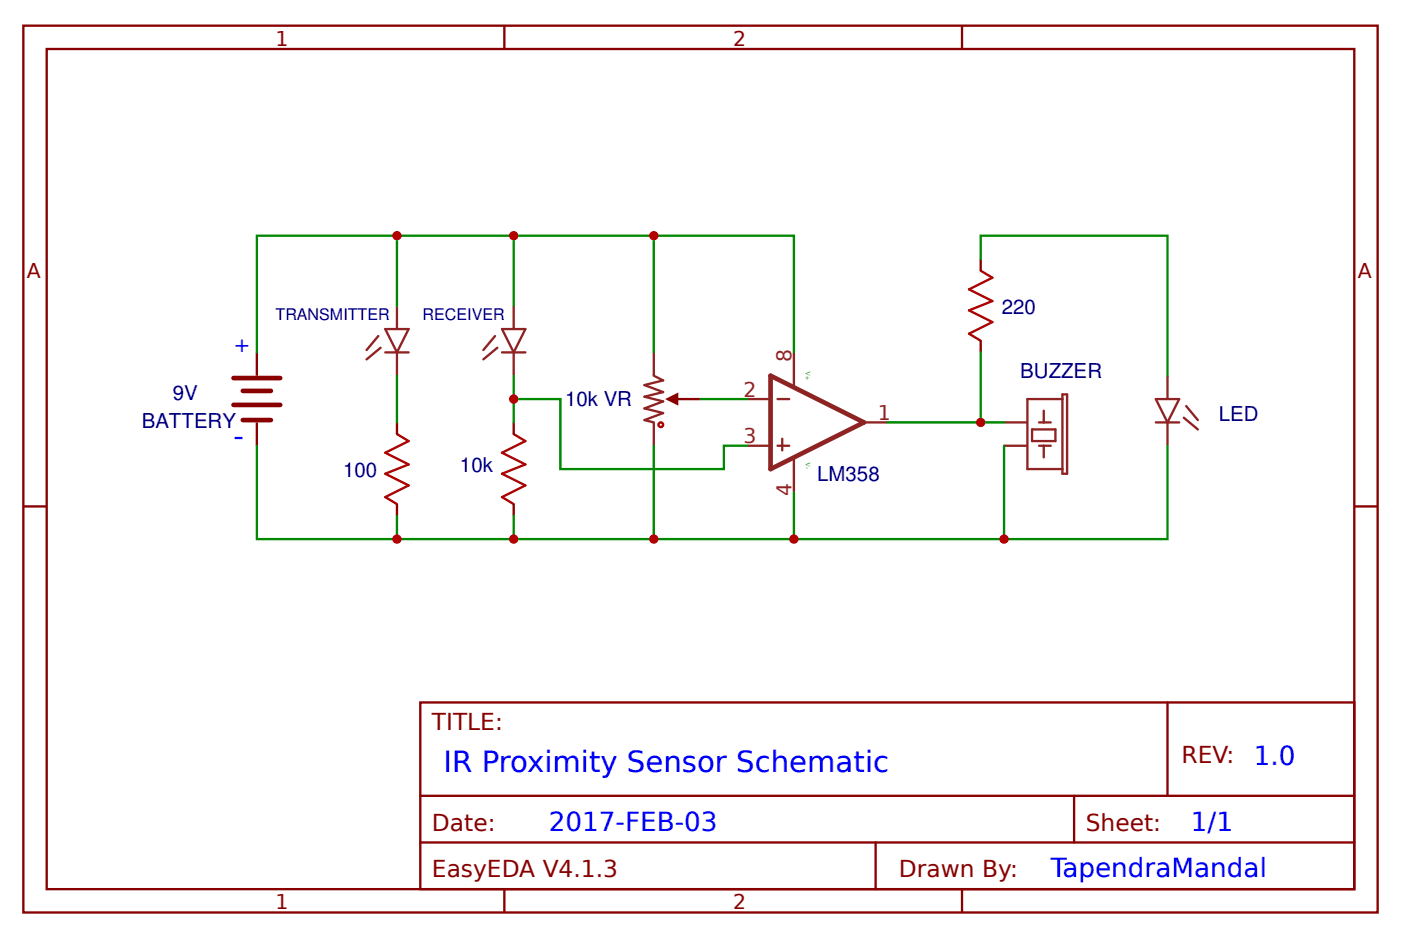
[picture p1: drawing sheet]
<svg xmlns="http://www.w3.org/2000/svg" width="160mm" height="107mm" viewBox="0 0 160 107" stroke-linecap="round" stroke-linejoin="round" font-family="sans-serif">
<g fill="none" stroke="#800" stroke-width=".27">
<path d="M2.7 2.9h154.7v101.4h-154.7zM5.3 5.6h149.4v96h-149.4zM57.6 2.9v2.7M109.9 2.9v2.7M112 29.6v1.3M112 38.9v1.4M2.7 57.9h2.6M154.7 57.9h2.7M48 80.3h106.7v21.3h-106.7zM48 90.9h106.7M48 96.3h106.7M100 96.3v5.3"/>
<path d="M122.7 90.9v5.4M133.3 80.3v10.6M57.6 101.6v2.7M109.9 101.6v2.7"/>
</g>
<g fill="none" stroke="#8d2323" stroke-width=".27">
<path d="M85.3 50.9h2.7M85.3 45.6h2.7M88.8 50.9h1.3M88.8 45.6h1.3M89.3 50.1v1.4M90.7 40.3v4M90.7 52.3v4M98.7 48.3h2.6M114.7 50.9h2.6M114.7 48.3h2.6M117.9 49.1h2.6v1.3h-2.6zM118.7 50.9h1.3"/>
<path d="M118.7 48.3h1.3M119.2 46.9v1.4M119.2 50.9v1.4M121.3 45.6h-4v8h4M121.3 45.1h.6v9h-.6zM132 45.6h2.7l-1.4 2.7zM132 48.3h2.7M133.3 42.9v2.7M133.3 48.3v2.6M135.2 47.7l1.6 1.4M135.5 46.4l1.3 1.6"/>
</g>
<path d="M88 42.9l10.7 5.4-10.7 5.3z" fill="none" stroke="#8d2323" stroke-width=".53"/>
<path d="M112 30.9l1.3 .8-2.6 1.4 2.6 1.3-2.6 1.1 2.6 1.3-2.6 1.3 1.3 .8" fill="none" stroke="#a00000" stroke-width=".27"/>
<path d="M101.3 48.3h13.4M112 40.3v8" fill="none" stroke="#080" stroke-width=".27"/>
<circle cx="112" cy="48.3" r=".53" fill="#c00"/>
<path d="M112 29.6v-2.7h21.3v16M114.7 50.9v10.7M133.3 50.9v10.7h-42.6v-5.3" fill="none" stroke="#080" stroke-width=".27"/>
<circle cx="114.7" cy="61.6" r=".53" fill="#c00"/>
<g fill="none" stroke="#8d2323" stroke-width=".27">
<path d="M43.2 38.4l-1.3 1.6M43.5 39.7l-1.6 1.4M44 37.6h2.7l-1.4 2.7zM45.3 34.9v2.7M56.5 38.4l-1.3 1.6M56.8 39.7l-1.6 1.4M57.3 37.6h2.7l-1.3 2.7zM58.7 34.9v2.7M44 40.3h2.7M45.3 40.3v2.6M57.3 40.3h2.7M58.7 40.3v2.6"/>
<path d="M74.7 40.3v2.6l1 .6-2.1 .5 2.1 .8-2.1 .5 2.1 .6-2.1 .8 2.1 .5-2.1 .8 1.1 .3v2.6M76.3 45.6h1"/>
</g>
<path d="M76.3 45.6l1-.5v1z" fill="#800" stroke="#800" stroke-width=".27"/>
<g fill="none" stroke="#a00000" stroke-width=".27">
<path d="M45.3 49.6l1.4 .8-2.7 1.3 2.7 1.4-2.7 1 2.7 1.4-2.7 1.3 1.3 .8M58.7 49.6l1.3 .8-2.7 1.3 2.7 1.4-2.7 1 2.7 1.4-2.7 1.3 1.4 .8"/>
<circle cx="75.5" cy="48.5" r=".27"/>
</g>
<path d="M29.3 40.3v2.6M29.3 48.3v2.6M45.3 48.3v1.3M45.3 57.6v1.3M58.7 48.3v1.3M58.7 57.6v1.3M77.3 45.6h2.7" fill="none" stroke="#800" stroke-width=".27"/>
<path d="M29.3 50.9v10.7h61.4M45.3 42.9v5.4M58.7 42.9v5.4" fill="none" stroke="#080" stroke-width=".27"/>
<path d="M26.7 46.3h5.3M26.7 43.2h5.3M27.7 44.7h3.2M27.7 48h3.2" fill="none" stroke="#800" stroke-width=".53"/>
<circle cx="90.7" cy="61.6" r=".53" fill="#c00"/>
<path d="M58.7 58.9v2.7" fill="none" stroke="#080" stroke-width=".27"/>
<circle cx="58.7" cy="61.6" r=".53" fill="#c00"/>
<path d="M45.3 58.9v2.7" fill="none" stroke="#080" stroke-width=".27"/>
<circle cx="45.3" cy="61.6" r=".53" fill="#c00"/>
<path d="M74.7 26.9v13.4M29.3 40.3v-13.4h61.4v13.4" fill="none" stroke="#080" stroke-width=".27"/>
<circle cx="74.7" cy="26.9" r=".53" fill="#c00"/>
<path d="M58.7 26.9v8" fill="none" stroke="#080" stroke-width=".27"/>
<circle cx="58.7" cy="26.9" r=".53" fill="#c00"/>
<path d="M45.3 26.9v8" fill="none" stroke="#080" stroke-width=".27"/>
<circle cx="45.3" cy="26.9" r=".53" fill="#c00"/>
<path d="M74.7 50.9v10.7" fill="none" stroke="#080" stroke-width=".27"/>
<circle cx="74.7" cy="61.6" r=".53" fill="#c00"/>
<path d="M58.7 45.6h5.3v8h18.7v-2.7h2.6" fill="none" stroke="#080" stroke-width=".27"/>
<circle cx="58.7" cy="45.6" r=".53" fill="#c00"/>
<path d="M80 45.6h5.3" fill="none" stroke="#080" stroke-width=".27"/>
<g font-size="3.3" fill="#00f">
<text x="26.7" y="50.9">-</text>
<text x="50.7" y="88.3">IR Proximity Sensor Schematic</text>
</g>
<g font-size="3" fill="#00f">
<text x="143.2" y="87.5">1.0</text>
<text x="62.7" y="94.9">2017-FEB-03</text>
<text x="136" y="94.9">1/1</text>
<text x="120" y="100.3">TapendraMandal</text>
</g>
<g font-size="2.7" fill="#800">
<text x="49.3" y="83.5">TITLE:</text>
<text x="135" y="87.2">REV:</text>
<text x="49.3" y="94.9">Date:</text>
<text x="124" y="94.9">Sheet:</text>
<text x="49.3" y="100.3">EasyEDA V4.1.3</text>
<text x="102.7" y="100.3">Drawn By:</text>
</g>
<g font-size="2.3" fill="#800">
<text x="31.5" y="5.2">1</text>
<text x="83.7" y="5.2">2</text>
<text x="3.1" y="31.7">A</text>
<text x="155.1" y="31.7">A</text>
<text x="31.5" y="103.9">1</text>
<text x="83.7" y="103.9">2</text>
</g>
<g font-size="2.3" fill="#000080">
<text x="114.4" y="35.8">220</text>
<text x="19.7" y="45.7">9V</text>
<text x="64.5" y="46.4">10k VR</text>
<text x="116.5" y="43.2">BUZZER</text>
<text x="16.2" y="48.9">BATTERY</text>
<text x="52.5" y="54">10k</text>
<text x="139.2" y="48.1">LED</text>
<text x="39.2" y="54.5">100</text>
<text x="93.3" y="54.9">LM358</text>
</g>
<text font-size="2.3" fill="#00f" x="26.7" y="40.3">+</text>
<g font-size="2.3" fill="#8d2323">
<text x="90.4" y="41.3" transform="rotate(-90 90.4 41.3)">8</text>
<text x="84.9" y="45.3">2</text>
<text x="84.9" y="50.7">3</text>
<text x="100.3" y="48">1</text>
<text x="90.4" y="56.7" transform="rotate(-90 90.4 56.7)">4</text>
</g>
<g font-size="1.8" fill="#000080">
<text x="31.5" y="36.6">TRANSMITTER</text>
<text x="48.3" y="36.6">RECEIVER</text>
</g>
<g font-size=".8" fill="#238d23">
<text x="92" y="42.4" transform="rotate(90 92 42.4)">V+</text>
<text x="92" y="52.8" transform="rotate(90 92 52.8)">V-</text>
</g>
</svg>
